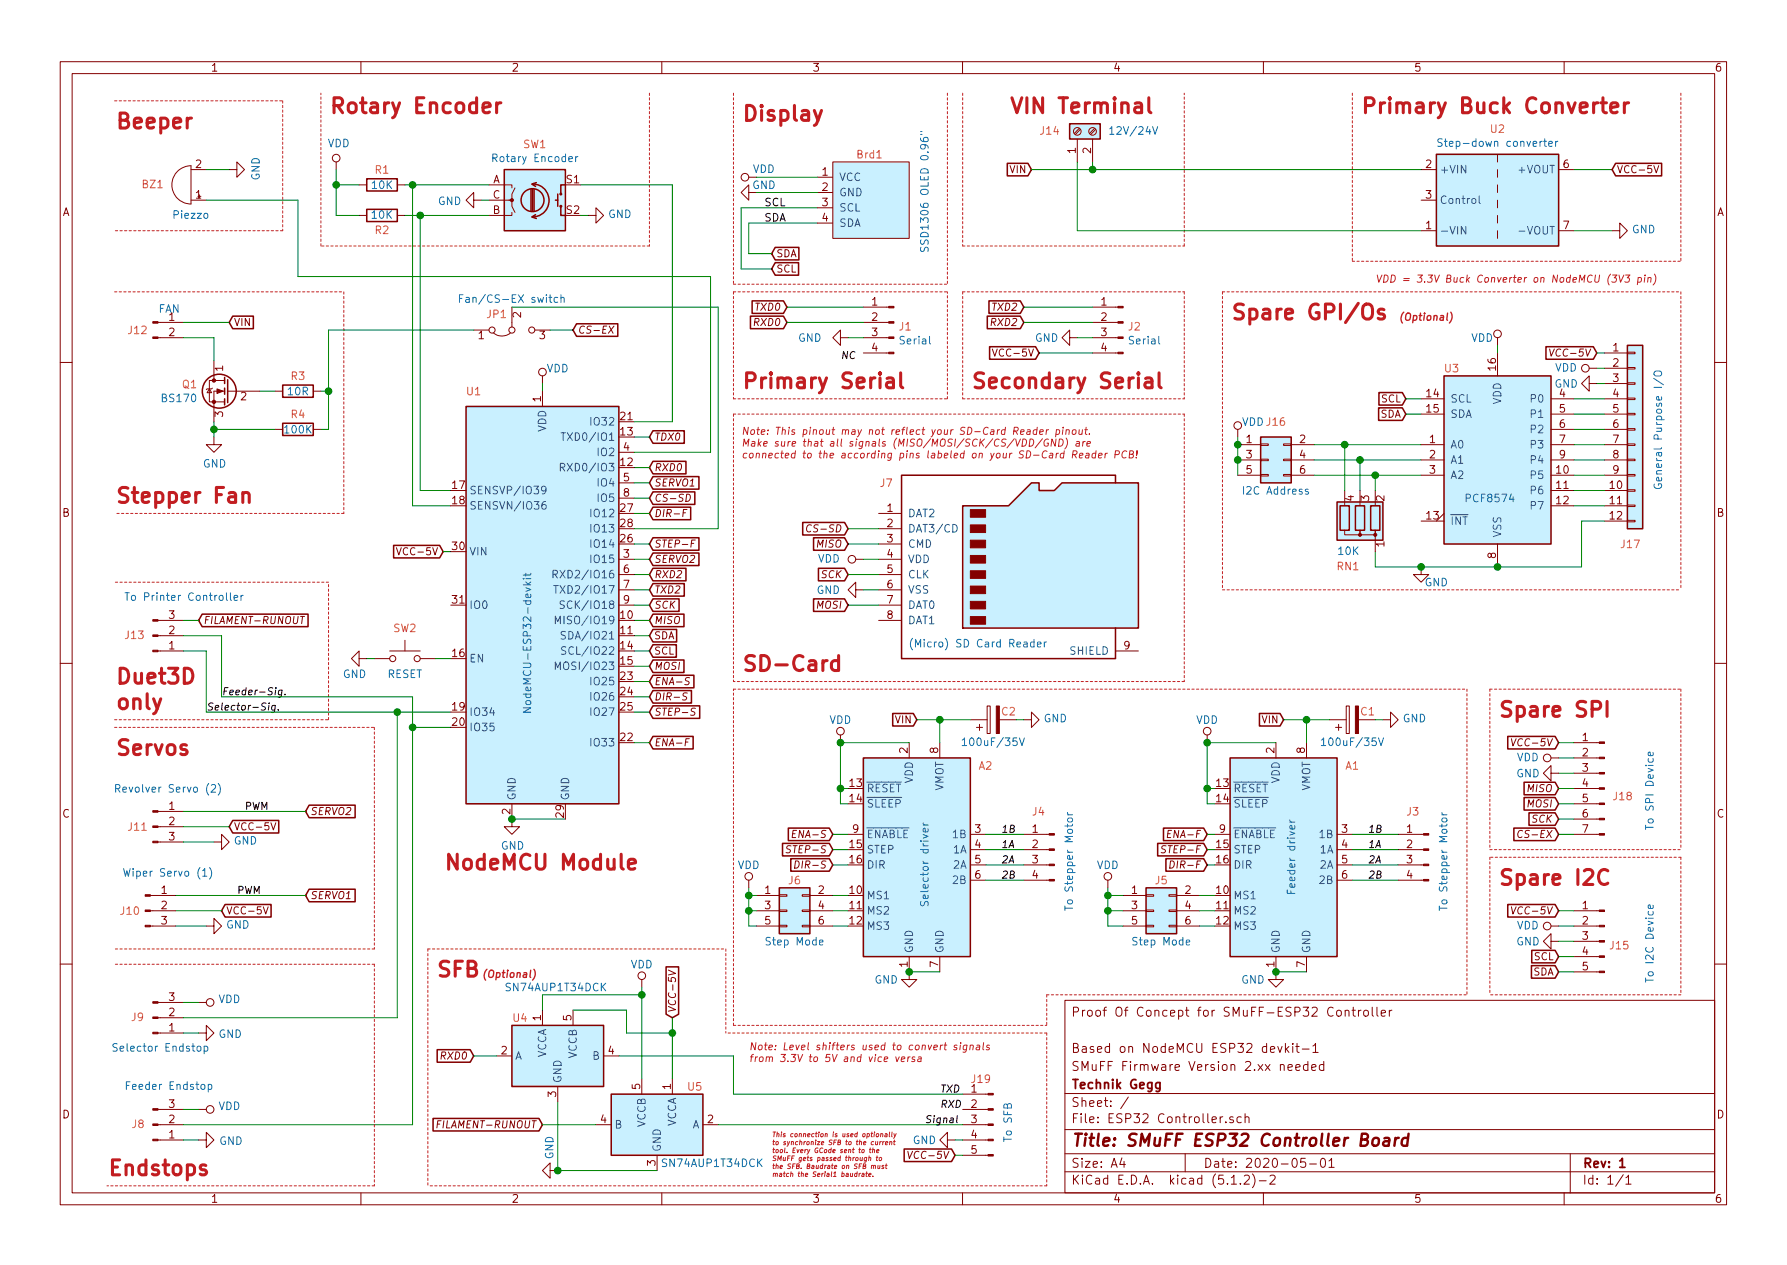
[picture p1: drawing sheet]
EESchema Schematic File Version 4
EELAYER 29 0
EELAYER END
$Descr A4 11693 8268
encoding utf-8
Sheet 1 1
Title "SMuFF ESP32 Controller Board"
Date "2020-05-01"
Rev "1"
Comp "Technik Gegg"
Comment1 "SMuFF Firmware Version 2.xx needed"
Comment2 "Based on NodeMCU ESP32 devkit-1"
Comment3 ""
Comment4 "Proof Of Concept for SMuFF-ESP32 Controller"
$EndDescr
$Comp
L Driver_Motor:Pololu_Breakout_A4988 A1
U 1 1
P 8350 5550
F 0 "A1" H 8850 6100 50  0000 C CNN
F 1 "Feeder driver" V 8450 5500 50  0000 C CNN
F 2 "Module:Pololu_Breakout-16_15.2x20.3mm" H 8625 4800 50  0001 L CNN
F 3 "https://www.pololu.com/product/2980/pictures" H 8450 5250 50  0001 C CNN
	1    8350 5550
	1    0    0    -1  
$EndComp
$Comp
L Driver_Motor:Pololu_Breakout_A4988 A2
U 1 1
P 5950 5550
F 0 "A2" H 6450 6100 50  0000 C CNN
F 1 "Selector driver" V 6050 5450 50  0000 C CNN
F 2 "Module:Pololu_Breakout-16_15.2x20.3mm" H 6225 4800 50  0001 L CNN
F 3 "https://www.pololu.com/product/2980/pictures" H 6050 5250 50  0001 C CNN
	1    5950 5550
	1    0    0    -1  
$EndComp
$Comp
L Connector_Generic:Conn_02x03_Odd_Even J5
U 1 1
P 7550 5950
F 0 "J5" H 7600 6150 50  0000 C CNN
F 1 "Step Mode" H 7600 5750 50  0000 C CNN
F 2 "" H 7550 5950 50  0001 C CNN
F 3 "~" H 7550 5950 50  0001 C CNN
	1    7550 5950
	1    0    0    -1  
$EndComp
$Comp
L Connector_Generic:Conn_02x03_Odd_Even J6
U 1 1
P 5150 5950
F 0 "J6" H 5200 6150 50  0000 C CNN
F 1 "Step Mode" H 5200 5750 50  0000 C CNN
F 2 "" H 5150 5950 50  0001 C CNN
F 3 "~" H 5150 5950 50  0001 C CNN
	1    5150 5950
	1    0    0    -1  
$EndComp
$Comp
L power:VDD #PWR0101
U 1 1
P 7250 5800
F 0 "#PWR0101" H 7250 5650 50  0001 C CNN
F 1 "VDD" H 7250 5950 50  0000 C CNN
F 2 "" H 7250 5800 50  0001 C CNN
F 3 "" H 7250 5800 50  0001 C CNN
	1    7250 5800
	1    0    0    -1  
$EndComp
$Comp
L power:GND #PWR0103
U 1 1
P 5950 6350
F 0 "#PWR0103" H 5950 6100 50  0001 C CNN
F 1 "GND" H 5800 6300 50  0000 C CNN
F 2 "" H 5950 6350 50  0001 C CNN
F 3 "" H 5950 6350 50  0001 C CNN
	1    5950 6350
	1    0    0    -1  
$EndComp
$Comp
L power:GND #PWR0105
U 1 1
P 3350 5350
F 0 "#PWR0105" H 3350 5100 50  0001 C CNN
F 1 "GND" H 3355 5177 50  0000 C CNN
F 2 "" H 3350 5350 50  0001 C CNN
F 3 "" H 3350 5350 50  0001 C CNN
	1    3350 5350
	1    0    0    -1  
$EndComp
$Comp
L power:GND #PWR0107
U 1 1
P 8350 6350
F 0 "#PWR0107" H 8350 6100 50  0001 C CNN
F 1 "GND" H 8200 6300 50  0000 C CNN
F 2 "" H 8350 6350 50  0001 C CNN
F 3 "" H 8350 6350 50  0001 C CNN
	1    8350 6350
	1    0    0    -1  
$EndComp
$Comp
L power:VDD #PWR0108
U 1 1
P 7900 4850
F 0 "#PWR0108" H 7900 4700 50  0001 C CNN
F 1 "VDD" H 7900 5000 50  0000 C CNN
F 2 "" H 7900 4850 50  0001 C CNN
F 3 "" H 7900 4850 50  0001 C CNN
	1    7900 4850
	1    0    0    -1  
$EndComp
$Comp
L power:VDD #PWR0109
U 1 1
P 5500 4850
F 0 "#PWR0109" H 5500 4700 50  0001 C CNN
F 1 "VDD" H 5500 5000 50  0000 C CNN
F 2 "" H 5500 4850 50  0001 C CNN
F 3 "" H 5500 4850 50  0001 C CNN
	1    5500 4850
	1    0    0    -1  
$EndComp
Wire Wire Line
	7950 5250 7900 5250
Wire Wire Line
	8350 4850 7900 4850
Wire Wire Line
	7900 4850 7900 5150
Wire Wire Line
	7950 5150 7900 5150
Connection ~ 7900 5150
Wire Wire Line
	7900 5150 7900 5250
Wire Wire Line
	5550 5250 5500 5250
Wire Wire Line
	5500 5250 5500 5150
Wire Wire Line
	5550 5150 5500 5150
Connection ~ 5500 5150
Wire Wire Line
	5500 5150 5500 4850
Wire Wire Line
	5950 4850 5500 4850
Connection ~ 5500 4850
$Comp
L Connector:Conn_01x03_Male J9
U 1 1
P 1000 6650
F 0 "J9" H 900 6650 50  0000 C CNN
F 1 "Selector Endstop" H 1050 6850 50  0000 C CNN
F 2 "" H 1000 6650 50  0001 C CNN
F 3 "~" H 1000 6650 50  0001 C CNN
	1    1000 6650
	1    0    0    1   
$EndComp
$Comp
L Connector:Conn_01x03_Male J8
U 1 1
P 1000 7350
F 0 "J8" H 950 7350 50  0000 R CNN
F 1 "Feeder Endstop" H 1400 7100 50  0000 R CNN
F 2 "" H 1000 7350 50  0001 C CNN
F 3 "~" H 1000 7350 50  0001 C CNN
	1    1000 7350
	1    0    0    1   
$EndComp
$Comp
L power:VDD #PWR0110
U 1 1
P 1300 7250
F 0 "#PWR0110" H 1300 7100 50  0001 C CNN
F 1 "VDD" V 1318 7378 50  0000 L CNN
F 2 "" H 1300 7250 50  0001 C CNN
F 3 "" H 1300 7250 50  0001 C CNN
	1    1300 7250
	0    1    -1   0   
$EndComp
$Comp
L power:GND #PWR0111
U 1 1
P 1300 6750
F 0 "#PWR0111" H 1300 6500 50  0001 C CNN
F 1 "GND" V 1305 6622 50  0000 R CNN
F 2 "" H 1300 6750 50  0001 C CNN
F 3 "" H 1300 6750 50  0001 C CNN
	1    1300 6750
	0    -1   1    0   
$EndComp
Wire Wire Line
	1200 7450 1300 7450
Wire Wire Line
	1200 6750 1300 6750
$Comp
L Connector:Micro_SD_Card J7
U 1 1
P 6650 3650
F 0 "J7" H 5800 4150 50  0000 C CNN
F 1 "(Micro) SD Card Reader" H 6400 3100 50  0000 C CNN
F 2 "" H 7800 3950 50  0001 C CNN
F 3 "http://katalog.we-online.de/em/datasheet/693072010801.pdf" H 6650 3650 50  0001 C CNN
	1    6650 3650
	1    0    0    -1  
$EndComp
$Comp
L power:GND #PWR0112
U 1 1
P 5650 3850
F 0 "#PWR0112" H 5650 3600 50  0001 C CNN
F 1 "GND" V 5650 3700 50  0000 R CNN
F 2 "" H 5650 3850 50  0001 C CNN
F 3 "" H 5650 3850 50  0001 C CNN
	1    5650 3850
	0    1    1    0   
$EndComp
$Comp
L power:VDD #PWR0113
U 1 1
P 5650 3650
F 0 "#PWR0113" H 5650 3500 50  0001 C CNN
F 1 "VDD" V 5650 3800 50  0000 L CNN
F 2 "" H 5650 3650 50  0001 C CNN
F 3 "" H 5650 3650 50  0001 C CNN
	1    5650 3650
	0    -1   -1   0   
$EndComp
$Comp
L Device:Rotary_Encoder_Switch SW1
U 1 1
P 3500 1300
F 0 "SW1" H 3500 1667 50  0000 C CNN
F 1 "Rotary Encoder" H 3500 1576 50  0000 C CNN
F 2 "" H 3350 1460 50  0001 C CNN
F 3 "~" H 3500 1560 50  0001 C CNN
	1    3500 1300
	1    0    0    -1  
$EndComp
Wire Wire Line
	3200 1400 2750 1400
Wire Wire Line
	2700 1200 3200 1200
$Comp
L power:GND #PWR0114
U 1 1
P 3850 1400
F 0 "#PWR0114" H 3850 1150 50  0001 C CNN
F 1 "GND" V 3855 1272 50  0000 R CNN
F 2 "" H 3850 1400 50  0001 C CNN
F 3 "" H 3850 1400 50  0001 C CNN
	1    3850 1400
	0    -1   -1   0   
$EndComp
$Comp
L power:GND #PWR0115
U 1 1
P 3150 1300
F 0 "#PWR0115" H 3150 1050 50  0001 C CNN
F 1 "GND" V 3155 1172 50  0000 R CNN
F 2 "" H 3150 1300 50  0001 C CNN
F 3 "" H 3150 1300 50  0001 C CNN
	1    3150 1300
	0    1    1    0   
$EndComp
Wire Wire Line
	3800 1400 3850 1400
Wire Wire Line
	3200 1300 3150 1300
$Comp
L Device:R R1
U 1 1
P 2500 1200
F 0 "R1" V 2400 1200 50  0000 C CNN
F 1 "10K" V 2500 1200 50  0000 C CNN
F 2 "" V 2430 1200 50  0001 C CNN
F 3 "~" H 2500 1200 50  0001 C CNN
	1    2500 1200
	0    1    1    0   
$EndComp
$Comp
L Device:R R2
U 1 1
P 2500 1400
F 0 "R2" V 2400 1400 50  0000 C CNN
F 1 "10K" V 2500 1400 50  0000 C CNN
F 2 "" V 2430 1400 50  0001 C CNN
F 3 "~" H 2500 1400 50  0001 C CNN
	1    2500 1400
	0    -1   -1   0   
$EndComp
$Comp
L power:VDD #PWR0116
U 1 1
P 2200 1100
F 0 "#PWR0116" H 2200 950 50  0001 C CNN
F 1 "VDD" H 2217 1273 50  0000 C CNN
F 2 "" H 2200 1100 50  0001 C CNN
F 3 "" H 2200 1100 50  0001 C CNN
	1    2200 1100
	1    0    0    -1  
$EndComp
Wire Wire Line
	2350 1200 2200 1200
Wire Wire Line
	2200 1200 2200 1100
Wire Wire Line
	2350 1400 2200 1400
Wire Wire Line
	2200 1400 2200 1200
Connection ~ 2200 1200
Wire Wire Line
	5350 1350 4850 1350
Wire Wire Line
	4900 1450 5350 1450
$Comp
L power:VDD #PWR0117
U 1 1
P 4950 1150
F 0 "#PWR0117" H 4950 1000 50  0001 C CNN
F 1 "VDD" V 5000 1100 50  0000 C CNN
F 2 "" H 4950 1150 50  0001 C CNN
F 3 "" H 4950 1150 50  0001 C CNN
	1    4950 1150
	0    -1   -1   0   
$EndComp
$Comp
L power:GND #PWR0118
U 1 1
P 4950 1250
F 0 "#PWR0118" H 4950 1000 50  0001 C CNN
F 1 "GND" V 4900 1300 50  0000 C CNN
F 2 "" H 4950 1250 50  0001 C CNN
F 3 "" H 4950 1250 50  0001 C CNN
	1    4950 1250
	0    1    1    0   
$EndComp
$Comp
L Device:CP C1
U 1 1
P 8850 4700
F 0 "C1" V 8900 4600 50  0000 C CNN
F 1 "100uF/35V" V 8700 4700 50  0000 C CNN
F 2 "" H 8888 4550 50  0001 C CNN
F 3 "~" H 8850 4700 50  0001 C CNN
	1    8850 4700
	0    -1   -1   0   
$EndComp
$Comp
L Device:CP C2
U 1 1
P 6500 4700
F 0 "C2" V 6550 4600 50  0000 C CNN
F 1 "100uF/35V" V 6350 4700 50  0000 C CNN
F 2 "" H 6538 4550 50  0001 C CNN
F 3 "~" H 6500 4700 50  0001 C CNN
	1    6500 4700
	0    -1   -1   0   
$EndComp
$Comp
L power:GND #PWR0119
U 1 1
P 9050 4700
F 0 "#PWR0119" H 9050 4450 50  0001 C CNN
F 1 "GND" V 9055 4572 50  0000 R CNN
F 2 "" H 9050 4700 50  0001 C CNN
F 3 "" H 9050 4700 50  0001 C CNN
	1    9050 4700
	0    -1   -1   0   
$EndComp
$Comp
L power:GND #PWR0120
U 1 1
P 6700 4700
F 0 "#PWR0120" H 6700 4450 50  0001 C CNN
F 1 "GND" V 6705 4572 50  0000 R CNN
F 2 "" H 6700 4700 50  0001 C CNN
F 3 "" H 6700 4700 50  0001 C CNN
	1    6700 4700
	0    -1   -1   0   
$EndComp
$Comp
L Connector:Conn_01x03_Male J10
U 1 1
P 950 5950
F 0 "J10" H 850 5950 50  0000 C CNN
F 1 "Wiper Servo (1)" H 1100 6200 50  0000 C CNN
F 2 "" H 950 5950 50  0001 C CNN
F 3 "~" H 950 5950 50  0001 C CNN
	1    950  5950
	1    0    0    -1  
$EndComp
$Comp
L Connector:Conn_01x03_Male J11
U 1 1
P 1000 5400
F 0 "J11" H 900 5400 50  0000 C CNN
F 1 "Revolver Servo (2)" H 1100 5650 50  0000 C CNN
F 2 "" H 1000 5400 50  0001 C CNN
F 3 "~" H 1000 5400 50  0001 C CNN
	1    1000 5400
	1    0    0    -1  
$EndComp
$Comp
L power:GND #PWR0121
U 1 1
P 1400 5500
F 0 "#PWR0121" H 1400 5250 50  0001 C CNN
F 1 "GND" V 1405 5372 50  0000 R CNN
F 2 "" H 1400 5500 50  0001 C CNN
F 3 "" H 1400 5500 50  0001 C CNN
	1    1400 5500
	0    -1   -1   0   
$EndComp
$Comp
L Connector:Screw_Terminal_01x02 J14
U 1 1
P 7050 850
F 0 "J14" V 7050 1100 50  0000 R CNN
F 1 "12V/24V" V 7050 650 50  0000 R CNN
F 2 "" H 7050 850 50  0001 C CNN
F 3 "~" H 7050 850 50  0001 C CNN
	1    7050 850 
	0    -1   -1   0   
$EndComp
$Comp
L Converter_DCDC:NCS1S1205SC U2
U 1 1
P 9800 1300
F 0 "U2" H 9800 1767 50  0000 C CNN
F 1 "Step-down converter" H 9800 1676 50  0000 C CNN
F 2 "Converter_DCDC:Converter_DCDC_Murata_NCS1SxxxxSC_THT" H 9800 900 50  0001 C CNN
F 3 "https://power.murata.com/data/power/ncl/kdc_ncs1.pdf" H 9775 1300 50  0001 C CNN
	1    9800 1300
	1    0    0    -1  
$EndComp
$Comp
L power:GND #PWR0124
U 1 1
P 10550 1500
F 0 "#PWR0124" H 10550 1250 50  0001 C CNN
F 1 "GND" V 10555 1372 50  0000 R CNN
F 2 "" H 10550 1500 50  0001 C CNN
F 3 "" H 10550 1500 50  0001 C CNN
	1    10550 1500
	0    -1   -1   0   
$EndComp
Text Label 5000 1350 0    50   ~ 0
SCL
Text Label 5000 1450 0    50   ~ 0
SDA
$Comp
L SSD1306-128x64_OLED:SSD1306 Brd1
U 1 1
P 5700 1300
F 0 "Brd1" V 5400 1400 50  0000 R CNN
F 1 "SSD1306 OLED 0.96\"" H 6050 950 50  0000 R CNN
F 2 "" H 5700 1550 50  0001 C CNN
F 3 "" H 5700 1550 50  0001 C CNN
	1    5700 1300
	0    -1   1    0   
$EndComp
Wire Wire Line
	10300 1100 10550 1100
Wire Wire Line
	10300 1500 10550 1500
$Comp
L power:VDD #PWR0102
U 1 1
P 4900 5800
F 0 "#PWR0102" H 4900 5650 50  0001 C CNN
F 1 "VDD" H 4900 5950 50  0000 C CNN
F 2 "" H 4900 5800 50  0001 C CNN
F 3 "" H 4900 5800 50  0001 C CNN
	1    4900 5800
	1    0    0    -1  
$EndComp
Text Notes 700  7700 0    98   ~ 20
Endstops\n
Text Notes 4850 4400 0    98   ~ 20
SD-Card
Text Notes 4850 800  0    98   ~ 20
Display
Text Notes 750  4950 0    98   ~ 20
Servos
Text Notes 8900 750  0    98   ~ 20
Primary Buck Converter
$Comp
L Connector:Conn_01x03_Male J13
U 1 1
P 1000 4150
F 0 "J13" H 950 4150 50  0000 R CNN
F 1 "To Printer Controller" H 1600 3900 50  0000 R CNN
F 2 "" H 1000 4150 50  0001 C CNN
F 3 "~" H 1000 4150 50  0001 C CNN
	1    1000 4150
	1    0    0    1   
$EndComp
$Comp
L Connector:Conn_01x04_Male J1
U 1 1
P 5850 2100
F 0 "J1" H 5822 2074 50  0000 R CNN
F 1 "Serial" H 5822 1983 50  0000 R CNN
F 2 "" H 5850 2100 50  0001 C CNN
F 3 "~" H 5850 2100 50  0001 C CNN
	1    5850 2100
	-1   0    0    -1  
$EndComp
$Comp
L Connector:Conn_01x04_Male J2
U 1 1
P 7350 2100
F 0 "J2" H 7322 2074 50  0000 R CNN
F 1 "Serial" H 7322 1983 50  0000 R CNN
F 2 "" H 7350 2100 50  0001 C CNN
F 3 "~" H 7350 2100 50  0001 C CNN
	1    7350 2100
	-1   0    0    -1  
$EndComp
Wire Wire Line
	4950 1250 5350 1250
Wire Wire Line
	4950 1150 5350 1150
$Comp
L power:GND #PWR03
U 1 1
P 5550 2200
F 0 "#PWR03" H 5550 1950 50  0001 C CNN
F 1 "GND" V 5550 1950 50  0000 C CNN
F 2 "" H 5550 2200 50  0001 C CNN
F 3 "" H 5550 2200 50  0001 C CNN
	1    5550 2200
	0    1    1    0   
$EndComp
$Comp
L power:GND #PWR04
U 1 1
P 7050 2200
F 0 "#PWR04" H 7050 1950 50  0001 C CNN
F 1 "GND" V 7050 2000 50  0000 C CNN
F 2 "" H 7050 2200 50  0001 C CNN
F 3 "" H 7050 2200 50  0001 C CNN
	1    7050 2200
	0    1    1    0   
$EndComp
Wire Wire Line
	5550 2200 5650 2200
Wire Wire Line
	7050 2200 7150 2200
Text Notes 4850 2550 0    98   ~ 20
Primary Serial
Text Notes 6350 2550 0    98   ~ 20
Secondary Serial\n
Text Notes 9000 1850 0    47   Italic 0
VDD = 3.3V Buck Converter on NodeMCU (3V3 pin)
Text Label 1550 5850 0    47   ~ 0
PWM
Text Label 1600 5300 0    47   ~ 0
PWM
$Comp
L Transistor_FET:BS170 Q1
U 1 1
P 1500 2550
F 0 "Q1" H 1706 2596 50  0000 L CNN
F 1 "BS170" H 1706 2505 50  0000 L CNN
F 2 "Package_TO_SOT_THT:TO-92_Inline" H 1700 2475 50  0001 L CIN
F 3 "http://www.fairchildsemi.com/ds/BS/BS170.pdf" H 1500 2550 50  0001 L CNN
	1    1500 2550
	-1   0    0    -1  
$EndComp
$Comp
L power:GND #PWR01
U 1 1
P 1400 2850
F 0 "#PWR01" H 1400 2600 50  0001 C CNN
F 1 "GND" H 1405 2677 50  0000 C CNN
F 2 "" H 1400 2850 50  0001 C CNN
F 3 "" H 1400 2850 50  0001 C CNN
	1    1400 2850
	1    0    0    -1  
$EndComp
Wire Wire Line
	1400 2750 1400 2800
$Comp
L Device:R R3
U 1 1
P 1950 2550
F 0 "R3" V 1850 2550 50  0000 C CNN
F 1 "10R" V 1950 2550 50  0000 C CNN
F 2 "" V 1880 2550 50  0001 C CNN
F 3 "~" H 1950 2550 50  0001 C CNN
	1    1950 2550
	0    1    1    0   
$EndComp
$Comp
L Device:R R4
U 1 1
P 1950 2800
F 0 "R4" V 1850 2800 50  0000 C CNN
F 1 "100K" V 1950 2800 50  0000 C CNN
F 2 "" V 1880 2800 50  0001 C CNN
F 3 "~" H 1950 2800 50  0001 C CNN
	1    1950 2800
	0    1    1    0   
$EndComp
Wire Wire Line
	1800 2550 1700 2550
Wire Wire Line
	1800 2800 1400 2800
Connection ~ 1400 2800
Wire Wire Line
	1400 2800 1400 2850
Wire Wire Line
	2100 2800 2150 2800
Wire Wire Line
	2150 2800 2150 2550
$Comp
L Connector:Conn_01x02_Male J12
U 1 1
P 1000 2100
F 0 "J12" H 900 2050 50  0000 C CNN
F 1 "FAN" H 1108 2190 50  0000 C CNN
F 2 "" H 1000 2100 50  0001 C CNN
F 3 "~" H 1000 2100 50  0001 C CNN
	1    1000 2100
	1    0    0    -1  
$EndComp
Wire Wire Line
	1200 2200 1400 2200
Wire Wire Line
	1400 2200 1400 2350
Text GLabel 1500 2100 2    47   Input ~ 0
VIN
Wire Wire Line
	1200 2100 1500 2100
Text GLabel 6750 1100 0    47   Input ~ 0
VIN
Text GLabel 10550 1100 2    47   Input ~ 0
VCC-5V
Text GLabel 2900 3600 0    47   Input ~ 0
VCC-5V
Text GLabel 1450 5950 2    47   Input ~ 0
VCC-5V
Text GLabel 6800 2300 0    47   Input ~ 0
VCC-5V
$Comp
L Device:Buzzer BZ1
U 1 1
P 1250 1200
F 0 "BZ1" H 1500 1200 50  0000 C CNN
F 1 "Piezzo" H 1250 1400 50  0000 C CNN
F 2 "" V 1225 1300 50  0001 C CNN
F 3 "~" V 1225 1300 50  0001 C CNN
	1    1250 1200
	-1   0    0    1   
$EndComp
$Comp
L power:GND #PWR02
U 1 1
P 1500 1100
F 0 "#PWR02" H 1500 850 50  0001 C CNN
F 1 "GND" H 1505 927 50  0000 C CNN
F 2 "" H 1500 1100 50  0001 C CNN
F 3 "" H 1500 1100 50  0001 C CNN
	1    1500 1100
	0    -1   -1   0   
$EndComp
Text Notes 750  3300 0    98   ~ 20
Stepper Fan
Text Notes 750  850  0    98   ~ 20
Beeper
Text Notes 2150 750  0    98   ~ 20
Rotary Encoder
Text GLabel 6000 4700 0    47   Input ~ 0
VIN
Wire Wire Line
	1350 1100 1500 1100
$Comp
L Connector:Conn_01x05_Male J15
U 1 1
P 10500 6150
F 0 "J15" H 10472 6124 50  0000 R CNN
F 1 "To I2C Device" V 10200 6400 50  0000 R CNN
F 2 "" H 10500 6150 50  0001 C CNN
F 3 "~" H 10500 6150 50  0001 C CNN
	1    10500 6150
	-1   0    0    -1  
$EndComp
$Comp
L power:VDD #PWR09
U 1 1
P 10200 6050
F 0 "#PWR09" H 10200 5900 50  0001 C CNN
F 1 "VDD" V 10200 6250 50  0000 C CNN
F 2 "" H 10200 6050 50  0001 C CNN
F 3 "" H 10200 6050 50  0001 C CNN
	1    10200 6050
	0    -1   -1   0   
$EndComp
$Comp
L power:GND #PWR010
U 1 1
P 10200 6150
F 0 "#PWR010" H 10200 5900 50  0001 C CNN
F 1 "GND" V 10200 5950 50  0000 C CNN
F 2 "" H 10200 6150 50  0001 C CNN
F 3 "" H 10200 6150 50  0001 C CNN
	1    10200 6150
	0    1    1    0   
$EndComp
$Comp
L Connector:Conn_01x04_Male J4
U 1 1
P 6900 5550
F 0 "J4" H 7050 5800 50  0000 R CNN
F 1 "To Stepper Motor" V 6800 5800 50  0000 R CNN
F 2 "" H 6900 5550 50  0001 C CNN
F 3 "~" H 6900 5550 50  0001 C CNN
	1    6900 5550
	-1   0    0    -1  
$EndComp
$Comp
L Interface_Expansion:PCF8574 U3
U 1 1
P 9800 3000
F 0 "U3" H 9500 3600 50  0000 C CNN
F 1 "PCF8574" H 9750 2750 50  0000 C CNN
F 2 "" H 9800 3000 50  0001 C CNN
F 3 "http://www.nxp.com/documents/data_sheet/PCF8574_PCF8574A.pdf" H 9800 3000 50  0001 C CNN
	1    9800 3000
	1    0    0    -1  
$EndComp
$Comp
L Connector:Conn_01x04_Male J3
U 1 1
P 9350 5550
F 0 "J3" H 9500 5800 50  0000 R CNN
F 1 "To Stepper Motor" V 9250 5800 50  0000 R CNN
F 2 "" H 9350 5550 50  0001 C CNN
F 3 "~" H 9350 5550 50  0001 C CNN
	1    9350 5550
	-1   0    0    -1  
$EndComp
$Comp
L Connector_Generic:Conn_02x03_Odd_Even J16
U 1 1
P 8300 3000
F 0 "J16" H 8350 3250 50  0000 C CNN
F 1 "I2C Address" H 8350 2800 50  0000 C CNN
F 2 "" H 8300 3000 50  0001 C CNN
F 3 "~" H 8300 3000 50  0001 C CNN
	1    8300 3000
	1    0    0    -1  
$EndComp
Wire Wire Line
	8100 3100 8100 3000
Wire Wire Line
	8100 3000 8100 2900
Connection ~ 8100 3000
$Comp
L power:GND #PWR08
U 1 1
P 9300 3700
F 0 "#PWR08" H 9300 3450 50  0001 C CNN
F 1 "GND" H 9400 3600 50  0000 C CNN
F 2 "" H 9300 3700 50  0001 C CNN
F 3 "" H 9300 3700 50  0001 C CNN
	1    9300 3700
	1    0    0    -1  
$EndComp
$Comp
L power:VDD #PWR07
U 1 1
P 9800 2250
F 0 "#PWR07" H 9800 2100 50  0001 C CNN
F 1 "VDD" H 9700 2300 50  0000 C CNN
F 2 "" H 9800 2250 50  0001 C CNN
F 3 "" H 9800 2250 50  0001 C CNN
	1    9800 2250
	1    0    0    -1  
$EndComp
Wire Wire Line
	9800 2250 9800 2300
Text GLabel 9200 2600 0    47   Input ~ 0
SCL
Text GLabel 9200 2700 0    47   Input ~ 0
SDA
Wire Wire Line
	9200 2600 9300 2600
Wire Wire Line
	9200 2700 9300 2700
Text GLabel 10200 6250 0    47   Input ~ 0
SCL
Text GLabel 10200 6350 0    47   Input ~ 0
SDA
Wire Wire Line
	10200 6250 10300 6250
Wire Wire Line
	10200 6350 10300 6350
$Comp
L Connector_Generic:Conn_01x12 J17
U 1 1
P 10700 2800
F 0 "J17" H 10600 2050 50  0000 L CNN
F 1 "General Purpose I/O" V 10850 2400 50  0000 L CNN
F 2 "" H 10700 2800 50  0001 C CNN
F 3 "~" H 10700 2800 50  0001 C CNN
	1    10700 2800
	1    0    0    -1  
$EndComp
Wire Wire Line
	6650 4700 6700 4700
$Comp
L power:VDD #PWR06
U 1 1
P 8100 2850
F 0 "#PWR06" H 8100 2700 50  0001 C CNN
F 1 "VDD" H 8200 2950 50  0000 C CNN
F 2 "" H 8100 2850 50  0001 C CNN
F 3 "" H 8100 2850 50  0001 C CNN
	1    8100 2850
	1    0    0    -1  
$EndComp
Wire Wire Line
	8100 2850 8100 2900
Connection ~ 8100 2900
Text Notes 8050 2100 0    98   ~ 20
Spare GPI/Os
Wire Notes Line
	11000 6500 9750 6500
Text Notes 9800 5800 0    98   ~ 20
Spare I2C
Wire Notes Line
	11000 5600 9750 5600
Wire Notes Line
	9750 5600 9750 6500
Wire Notes Line
	11000 5600 11000 6500
$Comp
L power:GND #PWR05
U 1 1
P 1350 6050
F 0 "#PWR05" H 1350 5800 50  0001 C CNN
F 1 "GND" V 1355 5922 50  0000 R CNN
F 2 "" H 1350 6050 50  0001 C CNN
F 3 "" H 1350 6050 50  0001 C CNN
	1    1350 6050
	0    -1   -1   0   
$EndComp
Wire Wire Line
	1150 6050 1350 6050
Wire Wire Line
	1200 5500 1400 5500
Text GLabel 1500 5400 2    47   Input ~ 0
VCC-5V
Text Notes 6600 750  0    98   ~ 20
VIN Terminal
Text Notes 9150 2100 0    47   Italic 9
(Optional)
Wire Wire Line
	1150 5950 1450 5950
Wire Wire Line
	1500 5400 1200 5400
$Comp
L power:GND #PWR011
U 1 1
P 1300 7450
F 0 "#PWR011" H 1300 7200 50  0001 C CNN
F 1 "GND" V 1305 7322 50  0000 R CNN
F 2 "" H 1300 7450 50  0001 C CNN
F 3 "" H 1300 7450 50  0001 C CNN
	1    1300 7450
	0    -1   1    0   
$EndComp
$Comp
L power:VDD #PWR012
U 1 1
P 1300 6550
F 0 "#PWR012" H 1300 6400 50  0001 C CNN
F 1 "VDD" V 1318 6678 50  0000 L CNN
F 2 "" H 1300 6550 50  0001 C CNN
F 3 "" H 1300 6550 50  0001 C CNN
	1    1300 6550
	0    1    -1   0   
$EndComp
Wire Wire Line
	1200 7250 1300 7250
Wire Wire Line
	1200 6550 1300 6550
Wire Notes Line
	750  4750 2450 4750
Wire Notes Line
	2450 4750 2450 6200
Wire Notes Line
	2450 6200 750  6200
Wire Notes Line
	1850 1500 750  1500
Wire Notes Line
	4800 1850 6200 1850
Wire Notes Line
	4250 600  4250 1600
Wire Notes Line
	7750 1900 7750 2600
Wire Wire Line
	7850 5850 7950 5850
Wire Wire Line
	7950 5950 7850 5950
Wire Wire Line
	7850 6050 7950 6050
Wire Wire Line
	5550 5850 5450 5850
Wire Wire Line
	5450 5950 5550 5950
Wire Wire Line
	5550 6050 5450 6050
$Comp
L Switch:SW_Push SW2
U 1 1
P 2650 4300
F 0 "SW2" H 2650 4500 50  0000 C CNN
F 1 "RESET" H 2650 4200 50  0000 C CNN
F 2 "" H 2650 4500 50  0001 C CNN
F 3 "~" H 2650 4500 50  0001 C CNN
	1    2650 4300
	1    0    0    -1  
$EndComp
$Comp
L power:GND #PWR013
U 1 1
P 2400 4300
F 0 "#PWR013" H 2400 4050 50  0001 C CNN
F 1 "GND" V 2500 4300 50  0000 R CNN
F 2 "" H 2400 4300 50  0001 C CNN
F 3 "" H 2400 4300 50  0001 C CNN
	1    2400 4300
	0    1    1    0   
$EndComp
Wire Wire Line
	2650 1400 2750 1400
Connection ~ 2750 1400
Wire Wire Line
	2650 1200 2700 1200
Connection ~ 2700 1200
Wire Notes Line
	2100 1600 2100 600 
Wire Notes Line
	4250 1600 2100 1600
Text Notes 4850 3000 0    47   Italic 0
Note: This pinout may not reflect your SD-Card Reader pinout. \nMake sure that all signals (MISO/MOSI/SCK/CS/VDD/GND) are\nconnected to the according pins labeled on your SD-Card Reader PCB!
Text Label 6550 5450 0    47   Italic 0
1B
Text Label 6550 5550 0    47   Italic 0
1A
Text Label 6550 5650 0    47   Italic 0
2A
Text Label 6550 5750 0    47   Italic 0
2B
Text Label 8950 5450 0    47   Italic 0
1B
Text Label 8950 5550 0    47   Italic 0
1A
Text Label 8950 5650 0    47   Italic 0
2A
Text Label 8950 5750 0    47   Italic 0
2B
Wire Notes Line
	750  650  1850 650 
Wire Notes Line
	1850 650  1850 1500
Wire Notes Line
	2250 3350 750  3350
Wire Notes Line
	750  1900 2250 1900
Wire Notes Line
	2250 1900 2250 3350
Connection ~ 7900 4850
Wire Notes Line
	6200 2600 6200 1900
Text GLabel 4250 4250 2    47   Input ~ 0
SCL
Text GLabel 4250 4150 2    47   Input ~ 0
SDA
Wire Wire Line
	4150 4150 4250 4150
Wire Wire Line
	4250 4250 4150 4250
Text GLabel 4250 4350 2    47   Input Italic 0
MOSI
Wire Wire Line
	4150 4350 4250 4350
Text GLabel 4250 4050 2    47   Input Italic 0
MISO
Wire Wire Line
	4150 4050 4250 4050
Text GLabel 4250 3950 2    47   Input Italic 0
SCK
Wire Wire Line
	4150 3950 4250 3950
Text GLabel 5550 3550 0    47   Input Italic 0
MISO
Text GLabel 5550 3950 0    47   Input Italic 0
MOSI
Text GLabel 5550 3750 0    47   Input Italic 0
SCK
Wire Wire Line
	5550 3550 5750 3550
Wire Wire Line
	5550 3750 5750 3750
Wire Wire Line
	5550 3950 5750 3950
Text GLabel 10200 5150 0    47   Input Italic 0
MISO
Text GLabel 10200 5250 0    47   Input Italic 0
MOSI
Text GLabel 10200 5350 0    47   Input Italic 0
SCK
$Comp
L Connector:Conn_01x07_Male J18
U 1 1
P 10500 5150
F 0 "J18" H 10450 5100 50  0000 R CNN
F 1 "To SPI Device" V 10200 5400 50  0000 R CNN
F 2 "" H 10500 5150 50  0001 C CNN
F 3 "~" H 10500 5150 50  0001 C CNN
	1    10500 5150
	-1   0    0    -1  
$EndComp
Wire Wire Line
	10200 4950 10300 4950
Wire Wire Line
	10200 5050 10300 5050
Wire Wire Line
	10200 5150 10300 5150
$Comp
L power:VDD #PWR015
U 1 1
P 10200 4950
F 0 "#PWR015" H 10200 4800 50  0001 C CNN
F 1 "VDD" V 10200 5150 50  0000 C CNN
F 2 "" H 10200 4950 50  0001 C CNN
F 3 "" H 10200 4950 50  0001 C CNN
	1    10200 4950
	0    -1   -1   0   
$EndComp
$Comp
L power:GND #PWR016
U 1 1
P 10200 5050
F 0 "#PWR016" H 10200 4800 50  0001 C CNN
F 1 "GND" V 10200 4850 50  0000 C CNN
F 2 "" H 10200 5050 50  0001 C CNN
F 3 "" H 10200 5050 50  0001 C CNN
	1    10200 5050
	0    1    1    0   
$EndComp
Text GLabel 10200 5450 0    47   Input Italic 0
CS-EX
Wire Wire Line
	10200 5250 10300 5250
Text Notes 9800 4700 0    98   ~ 20
Spare SPI
Text GLabel 5050 1650 2    47   Input ~ 0
SDA
Text GLabel 5050 1750 2    47   Input ~ 0
SCL
Wire Wire Line
	4900 1450 4900 1650
Wire Wire Line
	4900 1650 5050 1650
Wire Wire Line
	4850 1750 5050 1750
Wire Wire Line
	4850 1350 4850 1750
Text GLabel 6700 2100 0    47   Input Italic 0
RXD2
Text GLabel 6700 2000 0    47   Input Italic 0
TXD2
Text GLabel 4250 3750 2    47   Input Italic 0
RXD2
Text GLabel 4250 3850 2    47   Input Italic 0
TXD2
Text GLabel 4250 2850 2    47   Input Italic 0
TDX0
Text GLabel 4250 3050 2    47   Input Italic 0
RXD0
Text GLabel 5150 2000 0    47   Input Italic 0
TXD0
Text GLabel 5150 2100 0    47   Input Italic 0
RXD0
Wire Wire Line
	6700 2000 7150 2000
Wire Wire Line
	6700 2100 7150 2100
Wire Wire Line
	4150 3750 4250 3750
Wire Wire Line
	4250 3850 4150 3850
Wire Wire Line
	5150 2000 5650 2000
Wire Wire Line
	5650 2100 5150 2100
Wire Wire Line
	6800 2300 7150 2300
Wire Wire Line
	3800 1200 4400 1200
Wire Wire Line
	4150 3050 4250 3050
Wire Wire Line
	4150 2850 4250 2850
Wire Wire Line
	4650 1800 4650 2950
Wire Wire Line
	1350 1300 1950 1300
Wire Wire Line
	3700 5350 3350 5350
Wire Wire Line
	2900 3600 2950 3600
Wire Wire Line
	2750 3200 2950 3200
Wire Wire Line
	2700 3300 2950 3300
Wire Wire Line
	2750 1400 2750 3200
Wire Wire Line
	2700 1200 2700 3300
$Comp
L power:VDD #PWR014
U 1 1
P 3550 2500
F 0 "#PWR014" H 3550 2350 50  0001 C CNN
F 1 "VDD" H 3650 2600 50  0000 C CNN
F 2 "" H 3550 2500 50  0001 C CNN
F 3 "" H 3550 2500 50  0001 C CNN
	1    3550 2500
	1    0    0    -1  
$EndComp
Wire Wire Line
	3550 2500 3550 2550
Wire Wire Line
	2950 4750 2700 4750
Wire Wire Line
	2950 4650 2600 4650
Wire Wire Line
	1200 7350 2700 7350
Wire Wire Line
	1200 6650 2600 6650
$Comp
L esp32-wroom-32:NodeMCU-ESP32-devkit U1
U 1 1
P 3550 3950
F 0 "U1" H 3100 5350 50  0000 C CNN
F 1 "NodeMCU-ESP32-devkit" V 3450 3700 50  0000 C CNN
F 2 "RF_Module:ESP32-WROOM-32" H 3550 2450 50  0001 C CNN
F 3 "https://www.espressif.com/sites/default/files/documentation/esp32-wroom-32_datasheet_en.pdf" H 3250 4000 50  0001 C CNN
	1    3550 3950
	1    0    0    -1  
$EndComp
Connection ~ 3350 5350
Wire Wire Line
	4150 2750 4400 2750
Wire Wire Line
	4400 2750 4400 1200
Wire Notes Line
	2450 6300 2450 7750
Wire Wire Line
	5650 3650 5750 3650
Wire Wire Line
	5650 3850 5750 3850
Text GLabel 5550 3450 0    47   Input Italic 0
CS-SD
Wire Wire Line
	5550 3450 5750 3450
Text GLabel 4250 3250 2    47   Input Italic 0
CS-SD
Wire Wire Line
	4150 3250 4250 3250
Wire Notes Line
	4800 1900 4800 2600
Wire Notes Line
	4800 1900 6200 1900
Wire Notes Line
	4800 2600 6200 2600
Wire Notes Line
	6300 1900 6300 2600
Wire Notes Line
	6300 1900 7750 1900
Wire Notes Line
	6300 2600 7750 2600
Text GLabel 8400 4700 0    47   Input ~ 0
VIN
Wire Wire Line
	8400 4700 8550 4700
Connection ~ 8550 4700
Wire Wire Line
	8550 4700 8700 4700
Wire Wire Line
	8550 4700 8550 4850
Wire Wire Line
	9000 4700 9050 4700
Wire Wire Line
	10300 3100 10500 3100
Wire Wire Line
	10300 3000 10500 3000
Wire Wire Line
	10300 2900 10500 2900
Wire Wire Line
	10300 2800 10500 2800
Wire Wire Line
	10300 2700 10500 2700
Wire Wire Line
	10300 2600 10500 2600
$Comp
L power:VDD #PWR018
U 1 1
P 10450 2400
F 0 "#PWR018" H 10450 2250 50  0001 C CNN
F 1 "VDD" V 10450 2600 50  0000 C CNN
F 2 "" H 10450 2400 50  0001 C CNN
F 3 "" H 10450 2400 50  0001 C CNN
	1    10450 2400
	0    -1   -1   0   
$EndComp
$Comp
L power:GND #PWR019
U 1 1
P 10450 2500
F 0 "#PWR019" H 10450 2250 50  0001 C CNN
F 1 "GND" V 10450 2300 50  0000 C CNN
F 2 "" H 10450 2500 50  0001 C CNN
F 3 "" H 10450 2500 50  0001 C CNN
	1    10450 2500
	0    1    1    0   
$EndComp
Wire Wire Line
	10500 2500 10450 2500
Wire Wire Line
	10450 2400 10500 2400
Text GLabel 10450 2300 0    47   Input Italic 0
VCC-5V
Wire Wire Line
	10450 2300 10500 2300
Text GLabel 1300 4050 2    47   Input Italic 0
FILAMENT-RUNOUT
Wire Wire Line
	1300 4050 1200 4050
Text GLabel 3550 7350 0    47   Input Italic 0
FILAMENT-RUNOUT
$Comp
L Connector:Conn_01x05_Male J19
U 1 1
P 6500 7350
F 0 "J19" H 6650 7650 50  0000 R CNN
F 1 "To SFB" V 6400 7500 50  0000 R CNN
F 2 "" H 6500 7350 50  0001 C CNN
F 3 "~" H 6500 7350 50  0001 C CNN
	1    6500 7350
	-1   0    0    -1  
$EndComp
$Comp
L power:GND #PWR020
U 1 1
P 6250 7450
F 0 "#PWR020" H 6250 7200 50  0001 C CNN
F 1 "GND" V 6250 7250 50  0000 C CNN
F 2 "" H 6250 7450 50  0001 C CNN
F 3 "" H 6250 7450 50  0001 C CNN
	1    6250 7450
	0    1    1    0   
$EndComp
Wire Wire Line
	6300 7450 6250 7450
Text GLabel 6250 7550 0    47   Input Italic 0
VCC-5V
Text Label 6150 7150 0    47   Italic 0
TXD
Wire Wire Line
	6250 7550 6300 7550
Wire Notes Line
	8850 1700 11000 1700
Wire Notes Line
	8850 600  8850 1700
Wire Notes Line
	11000 600  11000 1700
Wire Notes Line
	9750 4500 11000 4500
Wire Notes Line
	9750 5550 11000 5550
Text Label 6150 7250 0    47   Italic 0
RXD
Wire Notes Line
	8000 1900 11000 1900
Wire Wire Line
	6750 1100 7150 1100
Wire Wire Line
	7050 1050 7050 1500
Wire Wire Line
	7150 1050 7150 1100
Connection ~ 7150 1100
Wire Notes Line
	6200 600  6200 1850
Wire Notes Line
	4800 600  4800 1850
Wire Wire Line
	1950 1800 1950 1300
Connection ~ 2150 2550
Wire Wire Line
	2150 2550 2100 2550
Wire Notes Line
	7750 1600 7750 600 
$Comp
L Jumper:Jumper_3_Bridged12 JP1
U 1 1
P 3350 2150
F 0 "JP1" H 3250 2050 50  0000 C CNN
F 1 "Fan/CS-EX switch" H 3350 1950 50  0000 C CNN
F 2 "" H 3350 2150 50  0001 C CNN
F 3 "~" H 3350 2150 50  0001 C CNN
	1    3350 2150
	1    0    0    1   
$EndComp
Wire Wire Line
	3100 2150 2150 2150
Text GLabel 3750 2150 2    47   Input Italic 0
CS-EX
Wire Wire Line
	3600 2150 3750 2150
Text Label 5500 2350 0    47   Italic 0
NC
Text GLabel 4250 3350 2    47   Input Italic 0
DIR-F
Wire Wire Line
	4150 3350 4250 3350
Text GLabel 7900 5650 0    47   Input Italic 0
DIR-F
Wire Wire Line
	7900 5650 7950 5650
Text GLabel 4250 3550 2    47   Input Italic 0
STEP-F
Wire Wire Line
	4150 3550 4250 3550
Text GLabel 7900 5550 0    47   Input Italic 0
STEP-F
Text GLabel 7900 5450 0    47   Input Italic 0
ENA-F
Wire Wire Line
	7900 5450 7950 5450
Wire Wire Line
	7900 5550 7950 5550
Text GLabel 4250 4850 2    47   Input Italic 0
ENA-F
Wire Wire Line
	4150 4850 4250 4850
Text GLabel 4250 4450 2    47   Input Italic 0
ENA-S
Text GLabel 4250 4550 2    47   Input Italic 0
DIR-S
Text GLabel 4250 4650 2    47   Input Italic 0
STEP-S
Text GLabel 5450 5450 0    47   Input Italic 0
ENA-S
Text GLabel 5450 5550 0    47   Input Italic 0
STEP-S
Text GLabel 5450 5650 0    47   Input Italic 0
DIR-S
Wire Wire Line
	5450 5450 5550 5450
Wire Wire Line
	5550 5550 5450 5550
Wire Wire Line
	5450 5650 5550 5650
Wire Wire Line
	4150 4450 4250 4450
Wire Wire Line
	4250 4550 4150 4550
Wire Wire Line
	4150 4650 4250 4650
Wire Wire Line
	7250 5800 7250 5850
Wire Wire Line
	7250 6050 7350 6050
Wire Wire Line
	7350 5950 7250 5950
Connection ~ 7250 5950
Wire Wire Line
	7250 5950 7250 6050
Wire Wire Line
	7250 5850 7350 5850
Connection ~ 7250 5850
Wire Wire Line
	7250 5850 7250 5950
Wire Wire Line
	4900 5800 4900 5850
Wire Wire Line
	4950 6050 4900 6050
Wire Wire Line
	4900 5950 4950 5950
Connection ~ 4900 5950
Wire Wire Line
	4900 5950 4900 6050
Wire Wire Line
	4950 5850 4900 5850
Connection ~ 4900 5850
Wire Wire Line
	4900 5850 4900 5950
Text GLabel 4250 3150 2    47   Input Italic 0
SERVO1
Text GLabel 4250 3650 2    47   Input Italic 0
SERVO2
Text GLabel 2000 5300 2    47   Input Italic 0
SERVO2
Text GLabel 2000 5850 2    47   Input Italic 0
SERVO1
Wire Wire Line
	1200 5300 2000 5300
Wire Wire Line
	1150 5850 2000 5850
Wire Wire Line
	4250 3650 4150 3650
Wire Wire Line
	4150 3150 4250 3150
Wire Wire Line
	3350 2000 4700 2000
Wire Wire Line
	4150 3450 4700 3450
Wire Wire Line
	4150 2950 4650 2950
Wire Wire Line
	1950 1800 4650 1800
Wire Notes Line
	7750 2700 7750 4450
Wire Notes Line
	7750 4450 4800 4450
Wire Notes Line
	4800 2700 7750 2700
Wire Wire Line
	6450 5450 6700 5450
Wire Wire Line
	6450 5550 6700 5550
Wire Wire Line
	6700 5650 6450 5650
Wire Wire Line
	6450 5750 6700 5750
Wire Wire Line
	8850 5450 9150 5450
Wire Wire Line
	9150 5550 8850 5550
Wire Wire Line
	8850 5650 9150 5650
Wire Wire Line
	9150 5750 8850 5750
Wire Notes Line
	4800 2700 4800 4450
Wire Notes Line
	9600 4500 9600 6500
Wire Notes Line
	6850 6500 9600 6500
Wire Wire Line
	6000 4700 6150 4700
Wire Wire Line
	6150 4700 6150 4850
Connection ~ 6150 4700
Wire Wire Line
	6150 4700 6350 4700
Wire Notes Line
	4800 6700 6850 6700
Wire Notes Line
	4800 4500 9600 4500
Wire Wire Line
	7150 1100 9300 1100
Wire Wire Line
	7050 1500 9300 1500
Wire Wire Line
	8550 6350 8350 6350
Connection ~ 8350 6350
Wire Wire Line
	5950 6350 6150 6350
Connection ~ 5950 6350
Wire Wire Line
	2150 2150 2150 2550
Wire Wire Line
	4700 2000 4700 3450
Wire Wire Line
	2400 4300 2450 4300
Wire Wire Line
	2700 4750 2700 7350
Wire Wire Line
	2600 4650 2600 6650
Wire Notes Line
	2450 6300 750  6300
Wire Notes Line
	2450 7750 700  7750
Wire Wire Line
	2700 4750 2700 4550
Connection ~ 2700 4750
Wire Wire Line
	1350 4650 1350 4250
Connection ~ 2600 4650
Wire Wire Line
	2850 4300 2950 4300
Text Label 1350 4650 0    47   Italic 0
Selector-Sig.
Text Notes 750  4650 0    98   ~ 20
Duet3D\nonly
Wire Notes Line
	750  4700 2150 4700
Wire Notes Line
	2150 4700 2150 3800
Wire Notes Line
	2150 3800 750  3800
Wire Wire Line
	1350 4250 1200 4250
Wire Wire Line
	1350 4650 2600 4650
Wire Notes Line
	11000 4500 11000 5550
Wire Notes Line
	9750 4500 9750 5550
Text GLabel 10200 4850 0    47   Input Italic 0
VCC-5V
Text GLabel 10200 5950 0    47   Input Italic 0
VCC-5V
Wire Wire Line
	10200 5950 10300 5950
Wire Wire Line
	10200 4850 10300 4850
Wire Wire Line
	10200 5350 10300 5350
Wire Wire Line
	10200 5450 10300 5450
Wire Wire Line
	10200 6050 10300 6050
Wire Wire Line
	10300 6150 10200 6150
Wire Wire Line
	10300 3200 10500 3200
Wire Wire Line
	10300 3300 10500 3300
Wire Notes Line
	11000 1900 11000 3850
Wire Notes Line
	8000 1900 8000 3850
Wire Notes Line
	8000 3850 11000 3850
Wire Wire Line
	9800 3700 9300 3700
Connection ~ 9300 3700
Wire Wire Line
	9300 3700 9000 3700
Wire Wire Line
	9000 3600 9000 3700
$Comp
L Device:R_Network03 RN1
U 1 1
P 8900 3400
F 0 "RN1" H 8900 3700 50  0000 L CNN
F 1 "10K" H 8900 3600 50  0000 L CNN
F 2 "Resistor_THT:R_Array_SIP4" V 9175 3400 50  0001 C CNN
F 3 "http://www.vishay.com/docs/31509/csc.pdf" H 8900 3400 50  0001 C CNN
	1    8900 3400
	-1   0    0    1   
$EndComp
Wire Wire Line
	8600 2900 8800 2900
Wire Wire Line
	8600 3000 8900 3000
Wire Wire Line
	8600 3100 9000 3100
Wire Wire Line
	9000 3200 9000 3100
Connection ~ 9000 3100
Wire Wire Line
	9000 3100 9300 3100
Wire Wire Line
	8900 3200 8900 3000
Connection ~ 8900 3000
Wire Wire Line
	8900 3000 9300 3000
Wire Wire Line
	8800 3200 8800 2900
Connection ~ 8800 2900
Wire Wire Line
	8800 2900 9300 2900
$Comp
L Logic_LevelTranslator:SN74AUP1T34DCK U5
U 1 1
P 4300 7350
F 0 "U5" H 4000 7600 50  0000 L CNN
F 1 "SN74AUP1T34DCK" H 3600 7100 50  0000 L CNN
F 2 "Package_TO_SOT_SMD:SOT-353_SC-70-5" H 4300 6650 50  0001 C CNN
F 3 "http://www.ti.com/lit/ds/symlink/sn74aup1t34.pdf" H 4300 6750 50  0001 C CNN
	1    4300 7350
	-1   0    0    -1  
$EndComp
$Comp
L Logic_LevelTranslator:SN74AUP1T34DCK U4
U 1 1
P 3650 6900
F 0 "U4" H 3350 7150 50  0000 L CNN
F 1 "SN74AUP1T34DCK" H 3300 7350 50  0000 L CNN
F 2 "Package_TO_SOT_SMD:SOT-353_SC-70-5" H 3650 6200 50  0001 C CNN
F 3 "http://www.ti.com/lit/ds/symlink/sn74aup1t34.pdf" H 3650 6300 50  0001 C CNN
	1    3650 6900
	1    0    0    -1  
$EndComp
Text GLabel 4400 6650 1    47   Input Italic 0
VCC-5V
Wire Wire Line
	3900 7350 3550 7350
Wire Wire Line
	4400 6650 4400 6750
Wire Wire Line
	4100 6600 4100 6750
Wire Wire Line
	4100 6750 4400 6750
Connection ~ 4400 6750
Wire Wire Line
	4400 6750 4400 7050
$Comp
L power:VDD #PWR017
U 1 1
P 4200 6450
F 0 "#PWR017" H 4200 6300 50  0001 C CNN
F 1 "VDD" H 4200 6600 50  0000 C CNN
F 2 "" H 4200 6450 50  0001 C CNN
F 3 "" H 4200 6450 50  0001 C CNN
	1    4200 6450
	1    0    0    -1  
$EndComp
Wire Wire Line
	4200 6450 4200 6500
Connection ~ 4200 6500
Wire Wire Line
	4200 6500 4200 7050
Wire Wire Line
	3750 6600 4100 6600
Wire Wire Line
	3550 6600 3550 6500
Wire Wire Line
	3550 6500 4200 6500
Text GLabel 3100 6900 0    47   Input Italic 0
RXD0
Wire Wire Line
	3100 6900 3250 6900
$Comp
L power:GND #PWR?
U 1 1
P 3650 7650
F 0 "#PWR?" H 3650 7400 50  0001 C CNN
F 1 "GND" H 3500 7600 50  0000 C CNN
F 2 "" H 3650 7650 50  0001 C CNN
F 3 "" H 3650 7650 50  0001 C CNN
	1    3650 7650
	0    1    1    0   
$EndComp
Wire Wire Line
	4050 6900 4800 6900
Wire Wire Line
	4700 7350 6300 7350
Text Notes 2850 6400 0    98   ~ 20
SFB
Wire Notes Line
	6850 6500 6850 6700
Wire Notes Line
	4800 6700 4800 4500
Wire Notes Line
	2800 6200 2800 7750
Wire Wire Line
	4800 7150 4800 6900
Wire Wire Line
	4800 7150 6300 7150
Text Notes 4900 6950 0    47   Italic 0
Note: Level shifters used to convert signals\nfrom 3.3V to 5V and vice versa
Wire Notes Line
	6850 7750 2800 7750
Text Label 6050 7350 0    47   Italic 0
Signal
Wire Notes Line
	2800 6200 4750 6200
Text Notes 3150 6400 0    47   Italic 9
(Optional)
Wire Wire Line
	10500 3400 10350 3400
Wire Wire Line
	10350 3400 10350 3700
Wire Wire Line
	10350 3700 9800 3700
Connection ~ 9800 3700
Text Notes 2900 5700 0    98   ~ 20
NodeMCU Module
Text Label 1450 4550 0    47   Italic 0
Feeder-Sig.
Wire Wire Line
	1450 4150 1200 4150
Wire Wire Line
	1450 4150 1450 4550
Wire Wire Line
	1450 4550 2700 4550
Text Notes 5050 7700 0    31   Italic 0
This connection is used optionally\nto synchronize SFB to the current\ntool. Every GCode sent to the \nSMuFF gets passed through to \nthe SFB. Baudrate on SFB must \nmatch the Serial1 baudrate.
Wire Wire Line
	3650 7200 3650 7650
Connection ~ 3650 7650
Wire Wire Line
	3650 7650 4300 7650
Wire Notes Line
	6300 600  6300 1600
Wire Notes Line
	6300 1600 7750 1600
Wire Notes Line
	6850 6750 4750 6750
Wire Notes Line
	6850 6750 6850 7750
Wire Notes Line
	4750 6200 4750 6750
$EndSCHEMATC
